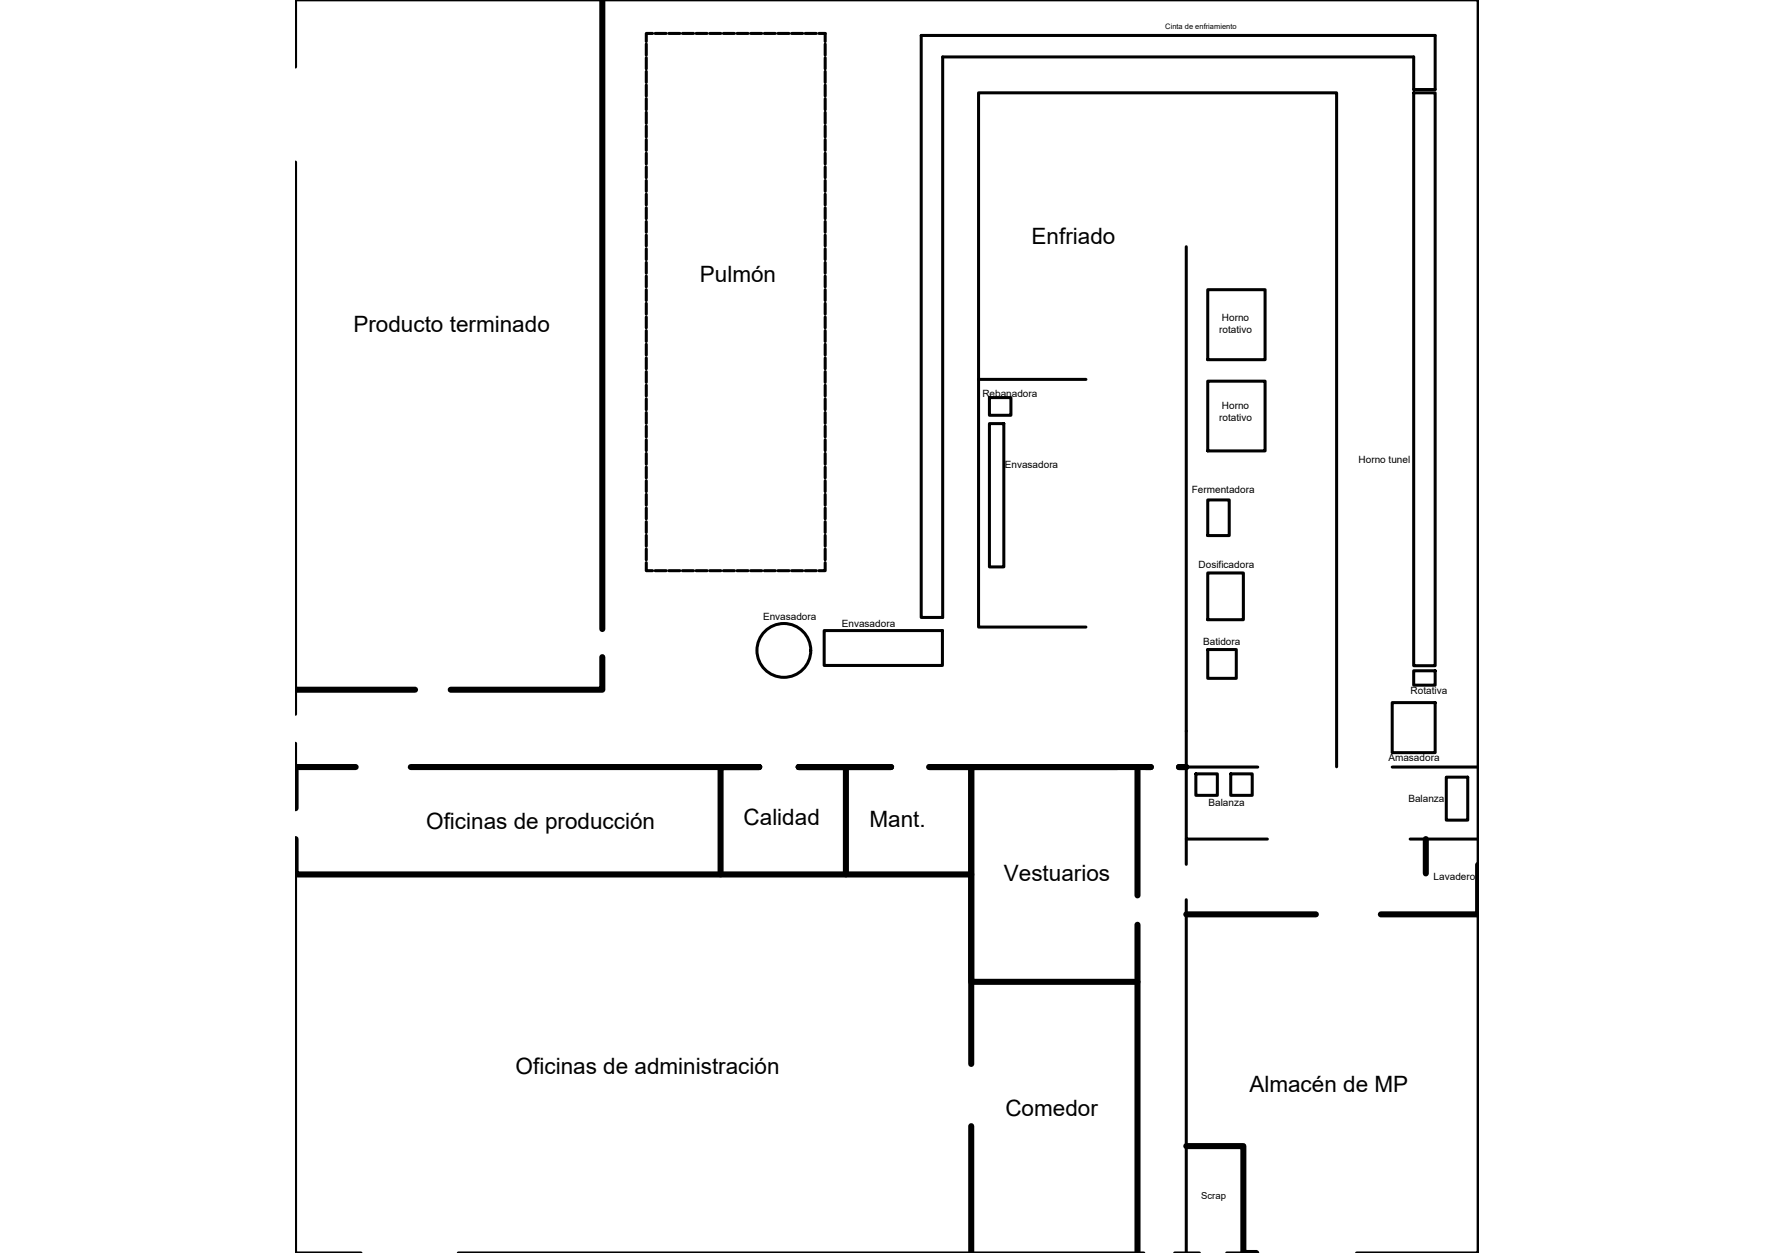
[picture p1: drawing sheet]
<svg xmlns="http://www.w3.org/2000/svg" width="297mm" height="210mm" viewBox="0 0 297 210" stroke-linecap="round" stroke-linejoin="round" font-family="sans-serif">
<!-- layer: Recuadro y rotulo -->
<g fill="none" stroke="#000" stroke-width=".51">
<path d="M154.3 5.9h86.1v9.1h-3.6v-5.5h-78.9v93.9h-3.6zM236.8 15.6h3.6v95.9h-3.6zM202.3 48.5h9.6v11.8h-9.6zM165.8 66.6h3.6v3h-3.6zM165.8 71h2.4v24h-2.4zM202.3 63.9h9.6v11.6h-9.6zM202.3 96h6v7.8h-6zM202.3 83.7h3.6v6h-3.6zM138.1 105.6h19.8v5.9h-19.8zM202.3 108.8h4.8v4.8h-4.8zM233.2 117.7h7.2v8.4h-7.2zM236.8 112.4h3.6v2.4h-3.6z"/>
<path d="M200.3 129.6h3.6v3.6h-3.6zM206.2 129.6h3.6v3.6h-3.6zM242.3 130.2h3.6v7.2h-3.6z"/>
<circle cx="131.3" cy="109" r="4.5"/>
</g>
<!-- layer: Hoja -->
<g fill="none" stroke="#000" stroke-width=".51">
<path d="M49.5 11.2v-11.2h198.1v144.9M108.3 7.4v1.8M108.3 9.7v1.8M108.3 12v1.8M108.3 14.2v1.9M108.3 16.5v1.9M108.3 18.8v1.9M109.3 5.6h-1v1.4M109.8 5.6h1.8M112 5.6h1.9M114.3 5.6h1.9M116.6 5.6h1.9"/>
<path d="M118.9 5.6h1.9M121.2 5.6h1.8M123.5 5.6h1.8M125.8 5.6h1.8M128 5.6h1.9M130.3 5.6h1.9M132.6 5.6h1.9M134.9 5.6h1.9M137.2 5.6h1v1.4M138.2 7.4v1.8M138.2 9.7v1.8M138.2 12v1.8"/>
<path d="M138.2 14.2v1.9M138.2 16.5v1.9M138.2 18.8v1.9M49.5 27.1v92.5M108.3 21.1v1.9M108.3 23.4v1.8M108.3 25.7v1.8M108.3 28v1.8M108.3 30.2v1.9M108.3 32.5v1.8M108.3 34.8v1.8M108.3 37.1v1.8"/>
<path d="M108.3 39.4v1.8M138.2 21.1v1.9M138.2 23.4v1.8M138.2 25.7v1.8M138.2 28v1.8M138.2 30.2v1.9M138.2 32.5v1.8M138.2 34.8v1.8M138.2 37.1v1.8M138.2 39.4v1.8M108.3 41.7v1.8M108.3 44v1.8"/>
<path d="M108.3 46.2v1.9M108.3 48.5v1.8M108.3 50.8v1.8M108.3 53.1v1.8M108.3 55.4v1.8M108.3 57.7v1.8M108.3 60v1.8M138.2 41.7v1.8M138.2 44v1.8M138.2 46.2v1.9M138.2 48.5v1.8M138.2 50.8v1.8"/>
<path d="M138.2 53.1v1.8M138.2 55.4v1.8M138.2 57.7v1.8M138.2 60v1.8M198.7 41.3v87.2h12M108.3 62.2v1.9M108.3 64.5v1.9M108.3 66.8v1.8M108.3 69.1v1.8M108.3 71.4v1.8M108.3 73.7v1.8M108.3 76v1.8"/>
<path d="M108.3 78.2v1.9M138.2 62.2v1.9M138.2 64.5v1.9M138.2 66.8v1.8M138.2 69.1v1.8M138.2 71.4v1.8M138.2 73.7v1.8M138.2 76v1.8M138.2 78.2v1.9M163.9 63.6v-48h60v112.9M163.9 63.6v41.4h18M163.9 63.6h18"/>
<path d="M108.3 94.2v1.4h1M108.3 80.5v1.9M108.3 82.8v1.8M108.3 85.1v1.8M108.3 87.4v1.8M108.3 89.7v1.8M108.3 92v1.8M109.8 95.6h1.8M112 95.6h1.9M114.3 95.6h1.9M116.6 95.6h1.9M118.9 95.6h1.9"/>
<path d="M121.2 95.6h1.8M123.5 95.6h1.8M125.8 95.6h1.8M128 95.6h1.9M130.3 95.6h1.9M132.6 95.6h1.9M134.9 95.6h1.9M138.2 94.2v1.4h-1M138.2 80.5v1.9M138.2 82.8v1.8M138.2 85.1v1.8M138.2 87.4v1.8"/>
<path d="M138.2 89.7v1.8M138.2 92v1.8M49.5 124.5v10.9M198.7 128.5v12.1h13.6M233.2 128.5h14.4M49.5 140.6v69.3h11M198.7 140.6v4.2M198.7 150.7v59.2M236.2 140.6h11.4M247.6 153.2v56.7h-20.3M76.8 209.9h114.8M196.8 209.9h4.1"/>
<path d="M205.5 209.9h2.8"/>
</g>
<g fill="none" stroke="#000" stroke-width="1">
<path d="M100.9 0v105.4M49.5 115.5h20M100.9 110.1v5.4h-25.4M59.6 128.5h-10.1v6.9M68.8 128.5h58.4M120.7 128.5h6.5h-6.5v18M149.3 128.5h-15.5h7.9v18M187.2 128.5h-31.5h7v36h27.9M190.6 128.5v21.5M192 128.5h.8h-30.1v49.7M197.5 128.5h1.2M49.5 140.6v5.9h113.2"/>
<path d="M190.6 154.9v55M198.7 153.2h21.8M238.9 140.6v5.7M247.6 144.9v8.3h-16.3M162.7 188.7v21.2M198.7 192h9.6v17.9h2.2"/>
</g>
<g font-size="3.8">
<text x="172.8" y="41">Enfriado</text>
<text x="117.2" y="47.3">Pulmón</text>
<text x="59.2" y="55.6">Producto terminado</text>
<text x="71.4" y="138.9">Oficinas de producción</text>
<text x="124.6" y="138.2">Calidad</text>
<text x="145.7" y="138.5">Mant.</text>
<text x="168.2" y="147.5">Vestuarios</text>
<text x="86.4" y="180">Oficinas de administración</text>
<text x="209.3" y="182.9">Almacén de MP</text>
<text x="168.4" y="187">Comedor</text>
</g>
<g font-size="1.7">
<text x="204.7" y="53.8">Horno</text>
<text x="204.2" y="55.9">rotativo</text>
<text x="164.6" y="66.4">Rebanadora</text>
<text x="204.2" y="70.5">rotativo</text>
<text x="204.7" y="68.6">Horno</text>
<text x="227.6" y="77.6">Horno tunel</text>
<text x="168.3" y="78.5">Envasadora</text>
<text x="199.7" y="82.6">Fermentadora</text>
<text x="200.8" y="95.2">Dosificadora</text>
<text x="127.8" y="103.9">Envasadora</text>
<text x="141" y="105">Envasadora</text>
<text x="201.6" y="108.1">Batidora</text>
<text x="236.3" y="116.2">Rotativa</text>
<text x="232.6" y="127.5">Amasadora</text>
<text x="202.5" y="135.1">Balanza</text>
<text x="236" y="134.4">Balanza</text>
<text x="240.2" y="147.3">Lavadero</text>
</g>
<text font-size="1.6" x="201.2" y="200.8">Scrap</text>
<text font-size="1.3" x="195.2" y="4.8">Cinta de enfriamiento</text>
</svg>
